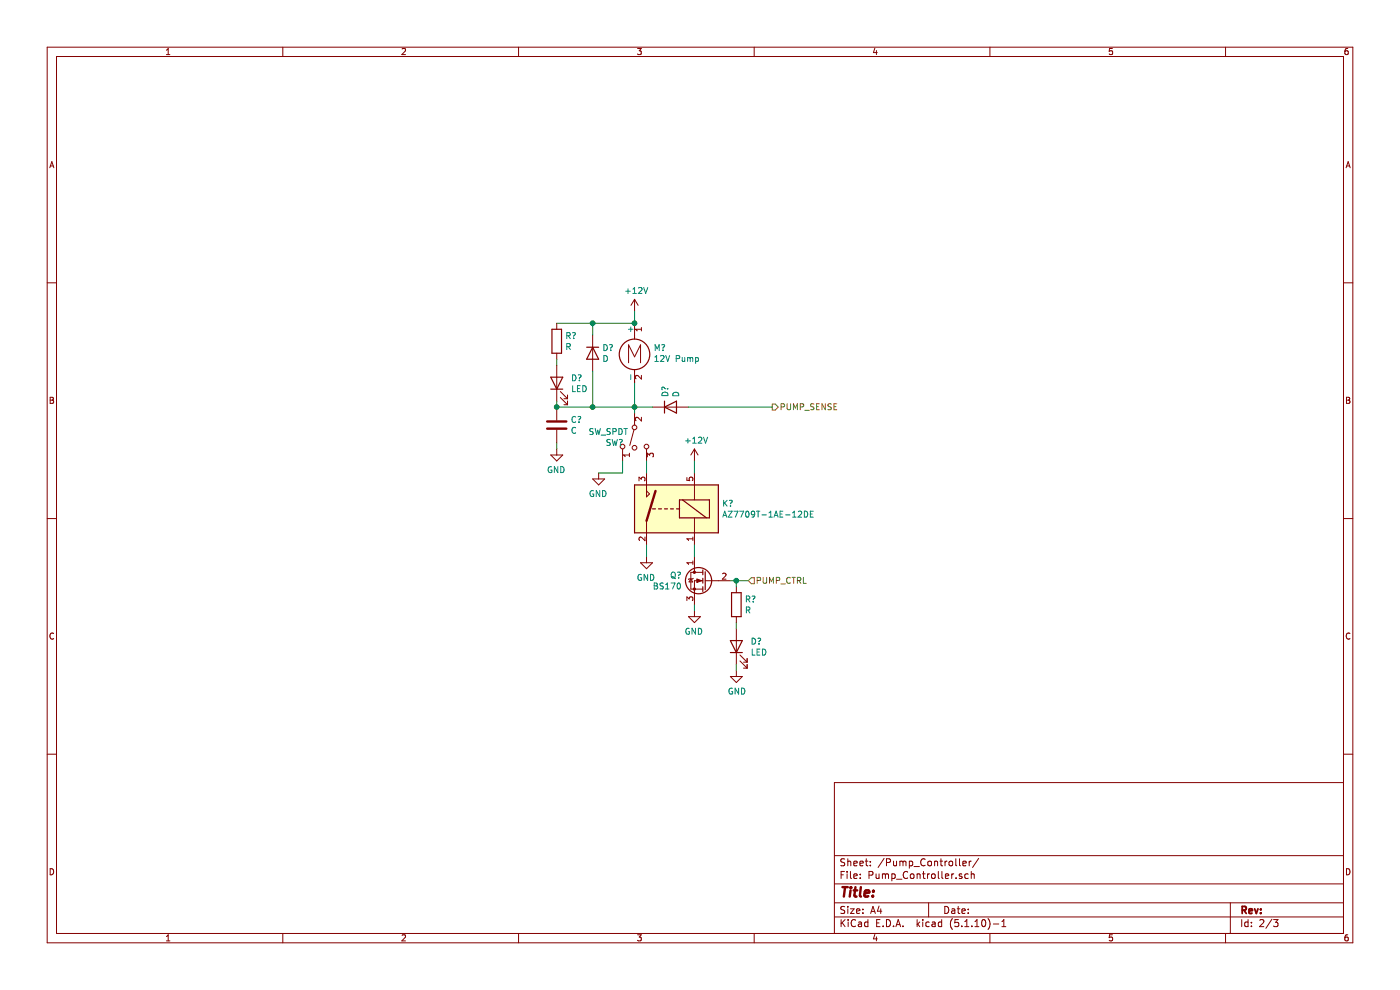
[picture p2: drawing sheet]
EESchema Schematic File Version 4
EELAYER 30 0
EELAYER END
$Descr A4 11693 8268
encoding utf-8
Sheet 2 3
Title ""
Date ""
Rev ""
Comp ""
Comment1 ""
Comment2 ""
Comment3 ""
Comment4 ""
$EndDescr
$Comp
L Motor:Motor_DC M?
U 1 1
P 5300 2900
F 0 "M?" H 5458 2896 50  0000 L CNN
F 1 "12V Pump" H 5458 2805 50  0000 L CNN
F 2 "" H 5300 2810 50  0001 C CNN
F 3 "~" H 5300 2810 50  0001 C CNN
	1    5300 2900
	1    0    0    -1  
$EndComp
$Comp
L Device:D D?
U 1 1
P 4950 2950
F 0 "D?" V 4904 3030 50  0000 L CNN
F 1 "D" V 4995 3030 50  0000 L CNN
F 2 "" H 4950 2950 50  0001 C CNN
F 3 "~" H 4950 2950 50  0001 C CNN
	1    4950 2950
	0    1    1    0   
$EndComp
Wire Wire Line
	4950 2800 4950 2700
Wire Wire Line
	4950 2700 5300 2700
$Comp
L power:+12V #PWR?
U 1 1
P 5800 3850
F 0 "#PWR?" H 5800 3700 50  0001 C CNN
F 1 "+12V" H 5815 4023 50  0000 C CNN
F 2 "" H 5800 3850 50  0001 C CNN
F 3 "" H 5800 3850 50  0001 C CNN
	1    5800 3850
	1    0    0    -1  
$EndComp
$Comp
L power:+12V #PWR?
U 1 1
P 5300 2600
F 0 "#PWR?" H 5300 2450 50  0001 C CNN
F 1 "+12V" H 5315 2773 50  0000 C CNN
F 2 "" H 5300 2600 50  0001 C CNN
F 3 "" H 5300 2600 50  0001 C CNN
	1    5300 2600
	1    0    0    -1  
$EndComp
$Comp
L power:GND #PWR?
U 1 1
P 5800 5100
F 0 "#PWR?" H 5800 4850 50  0001 C CNN
F 1 "GND" H 5805 4927 50  0000 C CNN
F 2 "" H 5800 5100 50  0001 C CNN
F 3 "" H 5800 5100 50  0001 C CNN
	1    5800 5100
	-1   0    0    -1  
$EndComp
$Comp
L Device:D D?
U 1 1
P 5600 3400
F 0 "D?" V 5554 3480 50  0000 L CNN
F 1 "D" V 5645 3480 50  0000 L CNN
F 2 "" H 5600 3400 50  0001 C CNN
F 3 "~" H 5600 3400 50  0001 C CNN
	1    5600 3400
	1    0    0    -1  
$EndComp
$Comp
L Switch:SW_SPDT_MSM SW?
U 1 1
P 5300 3650
F 0 "SW?" V 5346 3740 50  0000 L CNN
F 1 "SW_SPDT" V 5255 3701 50  0000 L CNN
F 2 "" H 5300 3650 50  0001 C CNN
F 3 "~" H 5300 3650 50  0001 C CNN
	1    5300 3650
	0    -1   1    0   
$EndComp
$Comp
L Relay:G5Q-1A K?
U 1 1
P 5600 4250
F 0 "K?" H 5170 4296 50  0000 R CNN
F 1 "AZ7709T-1AE-12DE" H 5170 4205 50  0000 R CNN
F 2 "Relay_THT:Relay_SPST_Omron-G5Q-1A" H 5950 4200 50  0001 L CNN
F 3 "https://www.omron.com/ecb/products/pdf/en-g5q.pdf" H 5600 4250 50  0001 C CNN
	1    5600 4250
	-1   0    0    -1  
$EndComp
$Comp
L Transistor_FET:BS170 Q?
U 1 1
P 5900 4850
F 0 "Q?" H 6104 4896 50  0000 L CNN
F 1 "BS170" H 6104 4805 50  0000 L CNN
F 2 "Package_TO_SOT_THT:TO-92_Inline" H 6100 4775 50  0001 L CIN
F 3 "https://www.onsemi.com/pub/Collateral/BS170-D.PDF" H 5900 4850 50  0001 L CNN
	1    5900 4850
	-1   0    0    -1  
$EndComp
Wire Wire Line
	6250 4850 6150 4850
Wire Wire Line
	5300 2600 5300 2700
Connection ~ 5300 2700
Wire Wire Line
	5800 4650 5800 4550
Wire Wire Line
	5800 3950 5800 3850
Wire Wire Line
	5800 5050 5800 5100
$Comp
L power:GND #PWR?
U 1 1
P 5400 4650
F 0 "#PWR?" H 5400 4400 50  0001 C CNN
F 1 "GND" H 5405 4477 50  0000 C CNN
F 2 "" H 5400 4650 50  0001 C CNN
F 3 "" H 5400 4650 50  0001 C CNN
	1    5400 4650
	-1   0    0    -1  
$EndComp
$Comp
L power:GND #PWR?
U 1 1
P 5000 3950
F 0 "#PWR?" H 5000 3700 50  0001 C CNN
F 1 "GND" H 5005 3777 50  0000 C CNN
F 2 "" H 5000 3950 50  0001 C CNN
F 3 "" H 5000 3950 50  0001 C CNN
	1    5000 3950
	-1   0    0    -1  
$EndComp
Wire Wire Line
	5400 4550 5400 4650
Wire Wire Line
	5300 3400 5450 3400
Connection ~ 5300 3400
Wire Wire Line
	5300 3400 5300 3450
Wire Wire Line
	5300 3200 5300 3400
Wire Wire Line
	5300 3400 4950 3400
Wire Wire Line
	4950 3400 4950 3100
Wire Wire Line
	5400 3850 5400 3950
Wire Wire Line
	5750 3400 6450 3400
Wire Wire Line
	5000 3950 5200 3950
Wire Wire Line
	5200 3950 5200 3850
Text HLabel 6250 4850 2    50   Input ~ 0
PUMP_CTRL
Text HLabel 6450 3400 2    50   Output ~ 0
PUMP_SENSE
$Comp
L Device:R R?
U 1 1
P 6150 5050
F 0 "R?" H 6220 5096 50  0000 L CNN
F 1 "R" H 6220 5005 50  0000 L CNN
F 2 "" V 6080 5050 50  0001 C CNN
F 3 "~" H 6150 5050 50  0001 C CNN
	1    6150 5050
	1    0    0    -1  
$EndComp
$Comp
L Device:LED D?
U 1 1
P 6150 5400
F 0 "D?" V 6189 5282 50  0000 R CNN
F 1 "LED" V 6098 5282 50  0000 R CNN
F 2 "" H 6150 5400 50  0001 C CNN
F 3 "~" H 6150 5400 50  0001 C CNN
	1    6150 5400
	0    -1   -1   0   
$EndComp
$Comp
L power:GND #PWR?
U 1 1
P 6150 5600
AR Path="/60E68C49/60E67611" Ref="#PWR?"  Part="1" 
AR Path="/60E68E60/60E67611" Ref="#PWR?"  Part="1" 
AR Path="/60E68F4B/60E67611" Ref="#PWR?"  Part="1" 
AR Path="/60E699AB/60E67611" Ref="#PWR?"  Part="1" 
AR Path="/60E699EC/60E67611" Ref="#PWR?"  Part="1" 
AR Path="/60FE860F/60E67611" Ref="#PWR?"  Part="1" 
F 0 "#PWR?" H 6150 5350 50  0001 C CNN
F 1 "GND" H 6155 5427 50  0000 C CNN
F 2 "" H 6150 5600 50  0001 C CNN
F 3 "" H 6150 5600 50  0001 C CNN
	1    6150 5600
	1    0    0    -1  
$EndComp
Wire Wire Line
	6150 5550 6150 5600
Wire Wire Line
	6150 5200 6150 5250
Wire Wire Line
	6150 4900 6150 4850
Connection ~ 6150 4850
Wire Wire Line
	6150 4850 6100 4850
$Comp
L Device:R R?
U 1 1
P 4650 2850
F 0 "R?" H 4720 2896 50  0000 L CNN
F 1 "R" H 4720 2805 50  0000 L CNN
F 2 "" V 4580 2850 50  0001 C CNN
F 3 "~" H 4650 2850 50  0001 C CNN
	1    4650 2850
	1    0    0    -1  
$EndComp
$Comp
L Device:LED D?
U 1 1
P 4650 3200
F 0 "D?" V 4689 3082 50  0000 R CNN
F 1 "LED" V 4598 3082 50  0000 R CNN
F 2 "" H 4650 3200 50  0001 C CNN
F 3 "~" H 4650 3200 50  0001 C CNN
	1    4650 3200
	0    -1   -1   0   
$EndComp
Wire Wire Line
	4650 3350 4650 3400
Wire Wire Line
	4650 3000 4650 3050
Wire Wire Line
	4650 3400 4950 3400
Connection ~ 4950 3400
Wire Wire Line
	4950 2700 4650 2700
Connection ~ 4950 2700
$Comp
L Device:C C?
U 1 1
P 4650 3550
F 0 "C?" H 4765 3596 50  0000 L CNN
F 1 "C" H 4765 3505 50  0000 L CNN
F 2 "" H 4688 3400 50  0001 C CNN
F 3 "~" H 4650 3550 50  0001 C CNN
	1    4650 3550
	1    0    0    -1  
$EndComp
Connection ~ 4650 3400
$Comp
L power:GND #PWR?
U 1 1
P 4650 3750
F 0 "#PWR?" H 4650 3500 50  0001 C CNN
F 1 "GND" H 4655 3577 50  0000 C CNN
F 2 "" H 4650 3750 50  0001 C CNN
F 3 "" H 4650 3750 50  0001 C CNN
	1    4650 3750
	-1   0    0    -1  
$EndComp
Wire Wire Line
	4650 3750 4650 3700
$EndSCHEMATC
